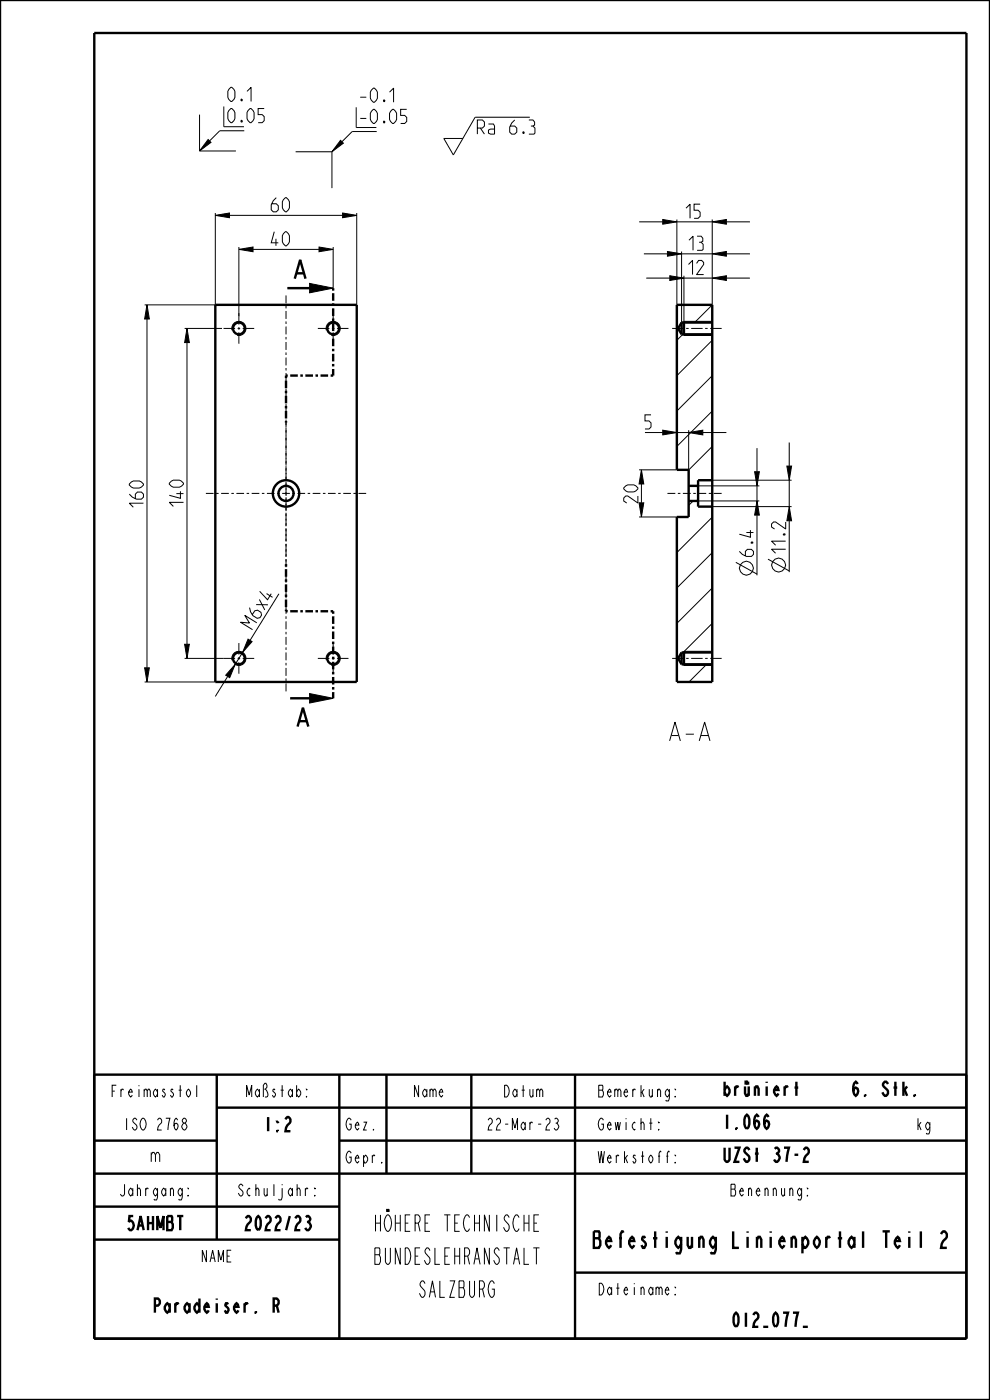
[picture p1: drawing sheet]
<svg xmlns="http://www.w3.org/2000/svg" width="210mm" height="297mm" viewBox="0 0 210 297" stroke-linecap="round" stroke-linejoin="round" font-family="sans-serif">
<g fill="#000">
<path d="M44.1 29.6l.7 .6-2.5 1.8zM72.2 29.8l.6 .6-2.4 1.8zM45.7 45.7l3-.5v1zM50.7 52.9l3-.5v1zM67.7 52.4l3 .5-3 .5zM72.7 45.2l3 .5-3 .5zM140.6 46.6l3 .5-3 .5zM141.6 53.4l3 .5-3 .5zM142.1 58.5l3 .5-3 .5zM151.1 59l3-.5v1zM151.1 53.9l3-.5v1zM151.1 47.1l3-.5v1z"/>
<path d="M31.2 64.7l.5 3h-1zM39.7 69.7l.5 3h-1zM65.7 60.1l5 1-5 1zM136.1 99.7l.5 3h-1zM140.6 91.3l3 .5-3 .5zM146.1 91.8l3-.5v1zM135.6 106.7h1l-.5 3zM160.1 100.1h1l-.5 3zM160.6 106.3l.5 3h-1zM166.9 98.9h1l-.5 3zM39.2 136.7h1l-.5 3zM52.6 135.6l.9 .5-2 2.3z"/>
<path d="M30.7 141.7h1l-.5 3zM49.9 140.9l-1.2 2.9-.8-.6zM65.7 147.1l5 1-5 1z"/>
</g>
<g fill="none" stroke="#000" stroke-width=".21">
<path d="M42.3 24.3v7.7M42.3 32h7.7M44.1 29.6l.7 .6-2.5 1.8zM51.8 27.7h-5.2l-4.3 4.3M62.7 32.2h7.7M70.4 32.2v7.7M72.2 29.8l.6 .6-2.4 1.8zM79.9 27.9h-5.2l-4.3 4.3M112.4 24.9h-11.6l-4.6 8-2.1-3.5h4.1M45.7 45.7l3-.5v1zM45.7 45.2v19.5h-15M48.7 45.7h24"/>
<path d="M50.7 52.9l3-.5v1zM50.7 52.4v14.6M53.7 52.9h14M67.7 52.4l3 .5-3 .5zM70.7 52.4v8.7M72.7 45.2l3 .5-3 .5zM75.7 45.2v19.5M135.6 47.1h5M136.6 53.9h5M137.1 59h5M140.6 46.6l3 .5-3 .5zM141.6 53.4l3 .5-3 .5z"/>
<path d="M142.1 58.5l3 .5-3 .5zM143.6 46.6v18.1M143.6 47.1h7.5M144.6 53.4v15M144.6 53.9h6.5M145.1 58.5v9.7h6M145.1 59h6M151.1 59l3-.5v1zM151.1 53.9l3-.5v1zM151.1 47.1l3-.5v1zM151.1 46.6v18.1l-3.8 3.7M154.1 59h5"/>
<path d="M154.1 53.9h5M154.1 47.1h5M31.2 64.7l.5 3h-1zM31.2 67.7v74M39.2 69.7h7.9M39.7 69.7l.5 3h-1zM39.7 72.7v64M49.2 70.1a1.5 1.5 0 0 1 1.3-1.9 1.5 1.5 0 0 1 1.7 1.6 1.5 1.5 0 0 1-1.9 1.3M65.7 60.1l5 1-5 1zM69.2 70.1a1.5 1.5 0 0 1 1.3-1.9 1.5 1.5 0 0 1 1.7 1.6 1.5 1.5 0 0 1-1.9 1.3M143.6 64.7h.1M144.8 70.9l-1.2 1.3"/>
<path d="M145.1 71.2h6M151.1 72.2l-7.5 7.5M151.1 79.7l-7.5 7.5M135.6 99.7h8M136.1 99.7l.5 3h-1zM136.8 91.8h3.8M140.6 91.3l3 .5-3 .5zM143.6 91.8h2.5M146.1 91.8l3-.5v1zM146.1 91.3v8.4l5-5M149.1 91.8h5M151.1 87.2l-7.5 7.5"/>
<path d="M160.6 95.1v5M166.9 98.9h1l-.5 3zM167.4 93.9v5M135.6 106.7h1l-.5 3zM135.6 109.7h8M147 106.3l-.9 .9M148.1 106.3h13M148.1 103.1h13M151.1 109.7l-7.5 7.5M151.1 117.2l-7.5 7.5M151.1 107.5h16.8M151.1 101.9h16.8"/>
<path d="M156.1 119.3l4.5 2.5M160.1 100.1h1l-.5 3zM160.6 106.3l.5 3h-1zM160.6 103.1v3.2M160.6 109.3v12.7M162.9 118.6l4.5 2.5M167.4 101.9v5.6M167.4 110.5v10.9M39.2 136.7h1l-.5 3zM39.2 139.7h8.2M51.5 138.4l-1.6 2.5a1.5 1.5 0 0 0 2.2-.8 1.5 1.5 0 0 0-1.4-1.9 1.5 1.5 0 0 0-1.5 1.9M52.6 135.6l.9 .5-2 2.3z"/>
<path d="M59.2 126l-6.2 9.8M144.1 139.2l-.5 .5M145.1 138.2h6M151.1 124.7l-7.5 7.5M151.1 132.2l-6.2 6.2M30.7 141.7h1l-.5 3zM30.7 144.7h15M48.3 143.5l-2.6 4.2M49.9 140.9l-1.2 2.9-.8-.6zM65.7 147.1l5 1-5 1zM69.2 140.1a1.5 1.5 0 0 1 1.3-1.9 1.5 1.5 0 0 1 1.7 1.6 1.5 1.5 0 0 1-1.9 1.3M145.1 141.2h6"/>
<path d="M149.9 140.9l-3.7 3.8"/>
<circle cx="165.2" cy="119.9" r="1.47"/>
<circle cx="158.3" cy="120.6" r="1.47"/>
</g>
<g fill="none" stroke="#000" stroke-width=".51">
<path d="M0 0h210v297h-210zM20 7h185v277h-185zM62.5 59.1l1.2-4 1.1 4M62.9 58h1.5M45.7 64.7h30v80h-30zM61 61.1h4.7M143.6 64.7h7.5v80h-7.5v-35h2.5v-10h-2.5zM144.6 68.4l-.8 1.3 .8 1.2M144.6 68.4v2.5M144.6 70.9h6.5M144.6 68.4h6.5M145.1 68.2v3"/>
<path d="M146.1 106.3h2M146.1 103.1h2M151.1 101.9h-3v5.6h3M144.6 138.4h6.5M144.6 138.4l-.8 1.3 .8 1.2M144.6 138.4v2.5M145.1 138.2v3M61.5 148.1h4.2M63.1 154.1l1.2-4 1.1 4M63.5 153h1.5M144.6 140.9h6.5M20 228h185v56"/>
<path d="M46 235h159M46 228v35M72 228v56M82 228v21M100 228v21M122 228v56M181.9 230l-.4-.5a2.22 2.22 0 0 0 0 3 1.25 1.25 0 0 0 .4-1.5l-.4-.3-.4 .3-.1 .5M20 242h26M20 249h185M20 256h52M72 242h133M20 263h52"/>
<path d="M122 270h83"/>
<circle cx="60.7" cy="104.7" r="2.8"/>
<circle cx="60.7" cy="104.7" r="1.6"/>
</g>
<path d="M60.7 79.7v10M70.7 61.1v18.6M70.7 79.7h-10M60.7 119.7v10M70.7 129.7v18.4M70.7 129.7h-10" fill="none" stroke="#000" stroke-width=".51" stroke-dasharray=".5 .5 1.6 .5" stroke-linecap="butt"/>
<path d="M60.7 89.7v30" fill="none" stroke="#000" stroke-width=".21" stroke-dasharray=".5 .5 1.6 .5" stroke-linecap="butt"/>
<!-- layer: A_ACHSEN -->
<g fill="none" stroke="#000" stroke-width=".21">
<path d="M47.4 69.7h2.5M50.4 69.7h.5M50.7 66.4v2.5M50.7 69.4v.5M50.7 70.5v2.4M51.5 69.7h2.4M60.7 62.7v1.7M60.7 64.9v.5M60.7 66v1.7M60.7 68.2v.5M60.7 69.3v1.6M60.7 71.5v.5"/>
<path d="M60.7 72.6v1.6M60.7 74.8v.5M60.7 75.8v1.7M60.7 78.1v.5M60.7 79.1v1.7M67.4 69.7h2.5M70.4 69.7h.5M70.7 66.4v2.5M70.7 69.4v.5M70.7 70.5v2.4M71.5 69.7h2.4M142.6 69.7h2.4"/>
<path d="M145.5 69.7h.6M146.6 69.7h2.4M149.6 69.7h.5M150.7 69.7h2.4M60.7 81.4v.5M60.7 82.4v1.7M60.7 84.7v.5M60.7 85.7v1.7M60.7 87.9v.6M60.7 89v1.7M60.7 91.2v.6M60.7 92.3v1.7"/>
<path d="M60.7 94.5v.6M60.7 95.6v1.7M60.7 97.8v.6M60.7 98.9v1.7M43.7 104.7h1.6M45.8 104.7h.6M46.9 104.7h1.6M49.1 104.7h.5M50.1 104.7h1.7M52.3 104.7h.5M53.4 104.7h1.6M55.5 104.7h.6"/>
<path d="M56.6 104.7h1.7M58.8 104.7h.5M59.9 104.7h1.6M60.7 101.1v.5M60.7 102.2v1.7M60.7 104.4v.5M60.7 105.5v1.7M60.7 107.7v.5M60.7 108.8v1.7M60.7 111v.5M60.7 112.1v1.6M60.7 114.3v.5"/>
<path d="M60.7 115.4v1.6M60.7 117.6v.5M60.7 118.6v1.7M62 104.7h.6M63.1 104.7h1.6M65.3 104.7h.5M66.3 104.7h1.7M68.5 104.7h.5M69.6 104.7h1.6M71.7 104.7h.6M72.8 104.7h1.6M75 104.7h.5"/>
<path d="M76 104.7h1.7M141.6 104.7h1.6M143.8 104.7h.5M144.9 104.7h1.6M147.1 104.7h.5M148.1 104.7h1.7M150.3 104.7h.6M151.4 104.7h1.7M47.4 139.7h2.5M50.4 139.7h.5M50.7 136.4v2.5M50.7 139.4v.5"/>
<path d="M51.5 139.7h2.4M60.7 120.9v.5M60.7 121.9v1.7M60.7 124.2v.5M60.7 125.2v1.7M60.7 127.5v.5M60.7 128.5v1.7M60.7 130.7v.6M60.7 131.8v1.7M60.7 134v.6M60.7 135.1v1.7M60.7 137.3v.6"/>
<path d="M60.7 138.4v1.7M67.4 139.7h2.5M70.4 139.7h.5M70.7 136.4v2.5M70.7 139.4v.5M71.5 139.7h2.4M142.6 139.7h2.4M145.5 139.7h.6M146.6 139.7h2.4M149.6 139.7h.5M150.7 139.7h2.4M50.7 140.5v2.4"/>
<path d="M60.7 140.6v.6M60.7 141.7v1.7M60.7 143.9v.6M60.7 145v1.7M70.7 140.5v2.4"/>
</g>
<g fill="none" stroke="#000" stroke-width=".51">
<circle cx="50.7" cy="69.7" r="1.25"/>
<circle cx="70.7" cy="69.7" r="1.25"/>
<circle cx="50.7" cy="139.7" r="1.25"/>
<circle cx="70.7" cy="139.7" r="1.25"/>
</g>
<text font-size="5.2" x="142.4" y="157.2">A-A</text>
<g font-size="4.6">
<text x="77.1" y="261.2">HÖHERE TECHNISCHE</text>
<text x="77.1" y="268.2">BUNDESLEHRANSTALT</text>
<text x="121.2" y="264.7">Befestigung Linienportal Teil 2</text>
<text x="87.6" y="275.2">SALZBURG</text>
</g>
<g font-size="3.9">
<text x="48.3" y="21.5">0.1</text>
<text x="76.4" y="21.7">-0.1</text>
<text x="48.3" y="26">0.05</text>
<text x="76.4" y="26.2">-0.05</text>
<text x="101.3" y="28.5">Ra 6.3</text>
<text x="57.5" y="44.9">60</text>
<text x="145.5" y="46.3">15</text>
<text x="57.5" y="52.2">40</text>
<text x="146.1" y="53.1">13</text>
<text x="146" y="58.2">12</text>
<text x="136.8" y="91">5</text>
<text x="30.4" y="107.6" transform="rotate(-90 30.4 107.6)">160</text>
<text x="38.9" y="107.4" transform="rotate(-90 38.9 107.4)">140</text>
<text x="135.3" y="106.7" transform="rotate(-90 135.3 106.7)">20</text>
<text x="159.8" y="118" transform="rotate(-90 159.8 118)">6.4</text>
<text x="166.7" y="117.4" transform="rotate(-90 166.7 117.4)">11.2</text>
<text x="53.6" y="133.6" transform="rotate(-58 53.6 133.6)">M6x4</text>
<text x="153.2" y="232.5">brüniert</text>
<text x="183.6" y="232.5">6. Stk.</text>
<text x="55.5" y="240">1:2</text>
<text x="153.2" y="239.5">1.066</text>
<text x="31.6" y="246.5">m</text>
<text x="153.2" y="246.5">UZSt 37-2</text>
<text x="26" y="261">5AHMBT</text>
<text x="50.8" y="261">2022/23</text>
<text x="30.8" y="278.5">Paradeiser. R</text>
<text x="154.1" y="281.5">012_077_</text>
</g>
<g font-size="3.3">
<text x="22.3" y="232.7">Freimasstol</text>
<text x="51.2" y="232.7">Maßstab:</text>
<text x="87.1" y="232.7">Name</text>
<text x="106.1" y="232.7">Datum</text>
<text x="127.1" y="232.7">Bemerkung:</text>
<text x="25.2" y="239.7">ISO 2768</text>
<text x="73.2" y="239.7">Gez.</text>
<text x="102.2" y="239.7">22-Mar-23</text>
<text x="127.1" y="239.7">Gewicht:</text>
<text x="194.2" y="239.7">kg</text>
<text x="73.2" y="246.7">Gepr.</text>
<text x="127.1" y="246.7">Werkstoff:</text>
<text x="24.2" y="253.7">Jahrgang:</text>
<text x="49.2" y="253.7">Schuljahr:</text>
<text x="153.7" y="253.7">Benennung:</text>
<text x="42.1" y="267.7">NAME</text>
<text x="127.1" y="274.7">Dateiname:</text>
</g>
</svg>
